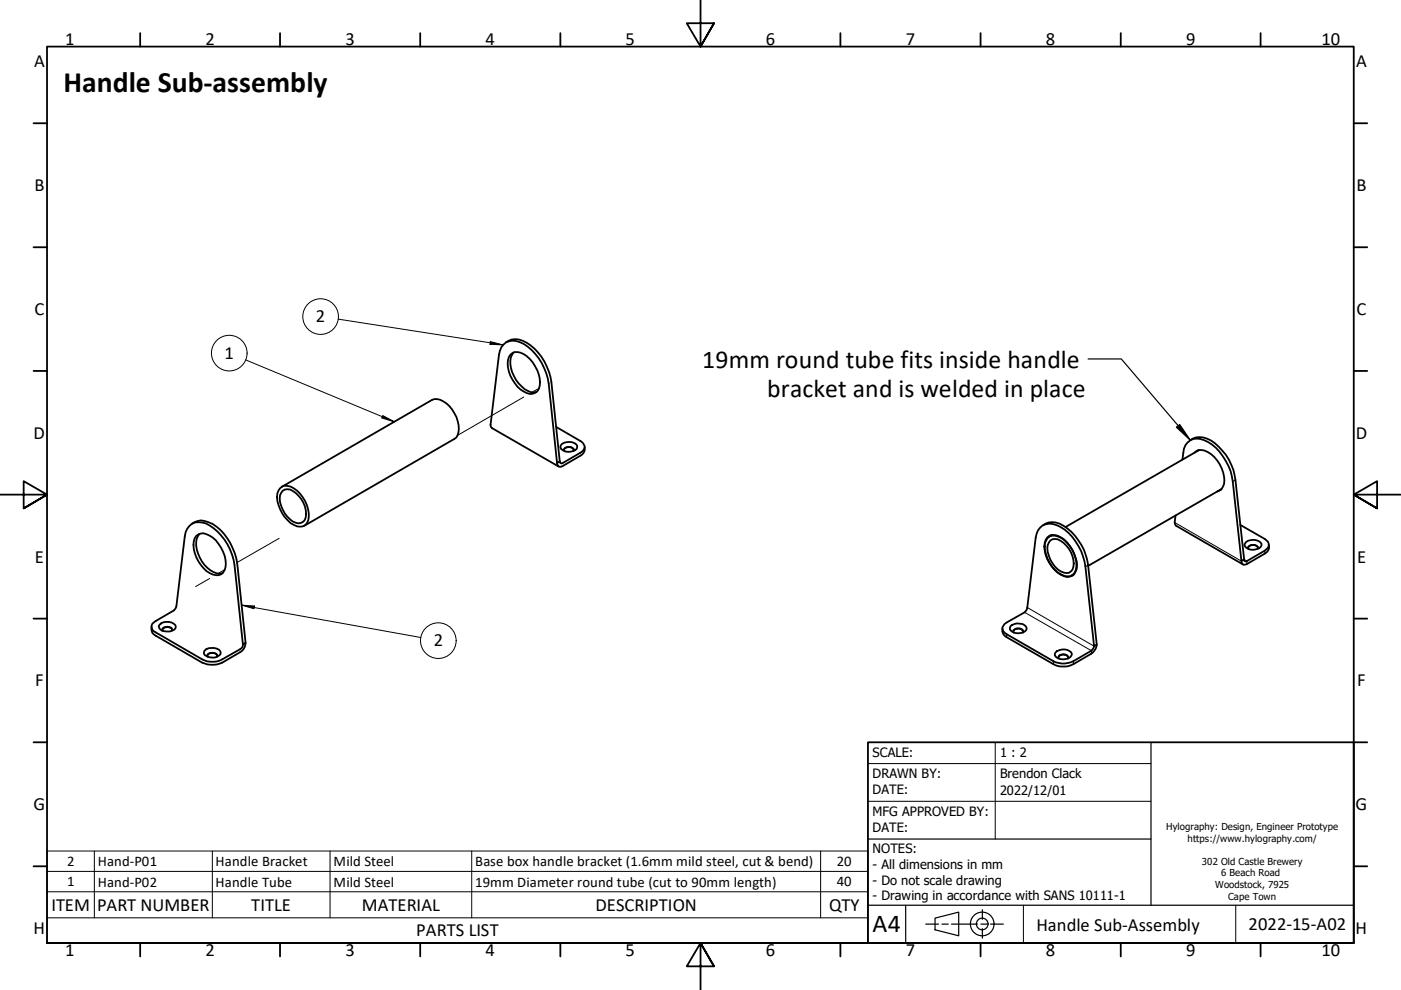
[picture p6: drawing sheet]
<svg xmlns="http://www.w3.org/2000/svg" width="297mm" height="210mm" viewBox="0 0 297 210" stroke-linecap="round" stroke-linejoin="round" font-family="sans-serif">
<!-- layer: Visible (Hylo) -->
<g fill="none" stroke="#000" stroke-width=".38">
<path d="M107.3 72.6a3.8 3.8 0 0 1 4.4 .1 11.7 11.7 0 0 1 5.2 8.3l1.8 16.8M108.2 75.2a2.49 2.49 0 0 1 3.5 .3 6.9 6.9 0 0 1 2.5 7 2.05 2.05 0 0 1-3.1 .5 6.8 6.8 0 0 1-3.2-7.3zM108.9 74.7a4.1 4.1 0 0 0-.3 4.2 7 7 0 0 0 4 4.3l1.1-.1M117.9 90.5l5.2 3a1.3 1.3 0 0 1 .9 1.2 1.3 1.3 0 0 1-.9 1.3l-3.8 2.2h-.4l-.2-.4M118.7 97.8l-.6 .4-1.8-16.9a11.4 11.4 0 0 0-6.1-8.7 3 3 0 0 0-4.4 2.6l-1.8 14.8 .1 .6 14.3 8.3M119.1 94.1a2.44 2.44 0 0 1 3.3 .4 .95 .95 0 0 1-1 1.2 1.95 1.95 0 0 1-2.6-.9zM119.6 95.4a1.18 1.18 0 0 1 2.1 0M119.7 95.7l-.1-.3a1.18 1.18 0 0 1 2.1 0l-.2 .3M124 94.8a1.62 1.62 0 0 1-.9 1.8l-3.8 2.2a.71 .71 0 0 1-.8 .1 .71 .71 0 0 1-.4-.7M250.7 97.4l.2-1.4a2.98 2.98 0 0 1 4.4-2.7 11.4 11.4 0 0 1 6.1 8.8l1.8 16.9 .6-.4M252.3 93.3a4.1 4.1 0 0 1 5.3 .7 11.7 11.7 0 0 1 4.3 7.8l1.9 16.8M253.2 96a2.06 2.06 0 0 1 2.9-.1 7.2 7.2 0 0 1 3.4 6.7 1.94 1.94 0 0 1-1.5 1.6"/>
<path d="M254 95.5l-.2 .2M254.3 95.4l-28.4 16.3M40.7 111a3.3 3.3 0 0 1 3.5-.3 10.8 10.8 0 0 1 5.9 7.7l2 17.9-.6 .3-1.8-16.8a11.6 11.6 0 0 0-6.1-8.8 3.1 3.1 0 0 0-4.4 2.7l-1.9 15-.5 .7-3.8 2.3a1.26 1.26 0 0 0-.9 1.2 1.26 1.26 0 0 0 .9 1.2l9.9 5.7a4.6 4.6 0 0 0 4.2 0l3.8-2.2a1.09 1.09 0 0 0 .6-1M41.6 113.6a2.17 2.17 0 0 1 2.8 0 7.3 7.3 0 0 1 3.4 6.6 2 2 0 0 1-1.3 1.7 2 2 0 0 1-2.1-.4 7 7 0 0 1-3.1-7.4zM42.3 113.2a4 4 0 0 0-.3 4.1 6 6 0 0 0 4.6 4.3h.6M59.4 103.5a1.77 1.77 0 0 1 2.2-.3 6.9 6.9 0 0 1 3.7 7.1 1.89 1.89 0 0 1-3 1 7.2 7.2 0 0 1-3.5-6.7zM59.8 103.2l31.8-18.4a3.3 3.3 0 0 1 3.6 1.3 6.6 6.6 0 0 1 1.8 6.1l-.2 .5-.5 .4-31.8 18.4M59.9 104a2.1 2.1 0 0 1 2.8 .6 5.3 5.3 0 0 1 1.9 5.6 1.91 1.91 0 0 1-3.1-.1 6.2 6.2 0 0 1-2.1-5.1zM221.1 111.4a3.6 3.6 0 0 1 4.4 .1 12.1 12.1 0 0 1 5.2 8.3l1.8 16.9-.5 .3-1.9-16.9a11.4 11.4 0 0 0-6.1-8.7 3 3 0 0 0-4.4 2.6l-1.9 15.1-.5 .7-3.8 2.2a1.3 1.3 0 0 0-.9 1.2 1.3 1.3 0 0 0 .9 1.3l10.4 5.9a4.8 4.8 0 0 0 3.8-.2l3.8-2.2 .6-1M222 114a2.06 2.06 0 0 1 2.9-.1 7.4 7.4 0 0 1 3.4 6.7 1.91 1.91 0 0 1-2.7 1.5 7.1 7.1 0 0 1-4.1-6.9zM222.1 114.1a2.16 2.16 0 0 1 2.9 0 6.9 6.9 0 0 1 3.1 6.8 1.89 1.89 0 0 1-3.1 .9 7.2 7.2 0 0 1-3.4-6.6zM222.7 114.6a2.1 2.1 0 0 1 2.8 .5 5.4 5.4 0 0 1 1.9 5.6 1.4 1.4 0 0 1-1.9 .7 5.8 5.8 0 0 1-3.4-5.8z"/>
<path d="M222.8 113.5l-.3 .2M223 113.4l-.5 .4M249.2 109.3l-.2 1.5 .4 .7 14.1 8.2M258.8 103.9h-.2M259 103.7l-28.3 16.3M263 111.3l5.2 3a1.33 1.33 0 0 1 .8 1.2 1.33 1.33 0 0 1-.8 1.2l-3.8 2.3h-.5l-.1-.4M264.2 114.9a2.44 2.44 0 0 1 3.3 .4 1.06 1.06 0 0 1-1.1 1.1 1.95 1.95 0 0 1-2.6-.9zM264.6 116.1a1.25 1.25 0 0 1 2.1 0M264.7 116.4l-.1-.2a1.18 1.18 0 0 1 2.1 0l-.1 .2M269 115.5a1.62 1.62 0 0 1-.8 1.9l-4.2 2.3a.62 .62 0 0 1-.8-.7M32.1 132.9a1.66 1.66 0 0 0 .9 1.9l9.9 5.7a5.2 5.2 0 0 0 4.2 0l3.8-2.2a2.33 2.33 0 0 0 1.2-2M33.8 132.4a2.28 2.28 0 0 1 3.5 .4 1.21 1.21 0 0 1-1.3 1.1 2.28 2.28 0 0 1-2.3-.8v-.3z"/>
<path d="M34.4 133.5a1.25 1.25 0 0 1 2.1 0M34.5 133.8l-.1-.3a1.18 1.18 0 0 1 2.1 0l-.1 .3M43.4 138a2.53 2.53 0 0 1 3.3 0l.1 .3a1.46 1.46 0 0 1-1.8 1.1 1.98 1.98 0 0 1-1.8-.8zM43.9 139a1.29 1.29 0 0 1 2.1-.2v.2M44.1 139.3l-.2-.3a1.18 1.18 0 0 1 2.1 0v.3M212.5 133.3a1.62 1.62 0 0 0 .9 1.8l9.9 5.7a4.6 4.6 0 0 0 4.3 0l4.1-2.5a2.58 2.58 0 0 0 .8-1.6M214.2 132.8a2.45 2.45 0 0 1 3.4 .1l.1 .3a1.95 1.95 0 0 1-2.9 .8 .8 .8 0 0 1-.6-1.2zM214.8 133.8a1.25 1.25 0 0 1 2.1 0M214.9 134.1l-.1-.2a1.18 1.18 0 0 1 2.1 0v.2M223.8 138.3a2.53 2.53 0 0 1 3.3 0 1.07 1.07 0 0 1-1.2 1.4 2.17 2.17 0 0 1-2.3-.7zM224.4 139.4a1.25 1.25 0 0 1 2.1 0M224.5 139.6l-.1-.2a1.13 1.13 0 0 1 1.1-.7 1.13 1.13 0 0 1 1 .7l-.1 .2"/>
<path d="M227.6 121.9l-.3 .1M227.8 121.7l-.5 .3"/>
</g>
<!-- layer: Visible Narrow (Hylo) -->
<path d="M230.7 119.8l-.6 .3M249 110.8l14.2 8.2M261.9 101.8l-.5 .3M263.8 118.6l.6 .4v.6M268.2 116.7v.7M213.4 134.5v.6M217.2 129.8l14.2 8.2v.6M217.8 128.8l14.2 8.2M223.3 140.2v.6M227.6 140.2v.6" fill="none" stroke="#000" stroke-width=".21"/>
<!-- layer: Tweak Trail (Hylo) -->
<path d="M111.1 84.2l-14.1 8.1M114.3 82.3l-1.5 .9M59.2 114.1l-9 5.2M44.4 122.7l-2.9 1.7M47.7 120.7l-1.5 .9" fill="none" stroke="#000" stroke-width=".21"/>
<!-- layer: Symbol (Hylo) -->
<g fill="none" stroke="#000" stroke-width=".21">
<path d="M52.1 76.3l31.5 13.1M71.7 67.7l34.9 5.4M103.9 72.4l2.7 .7-2.7-.1zM81.2 88.1l2.4 1.3-2.6-.8zM51.2 128.3l2.8 .2-.2 .6zM51.2 128.3l38 6.9M10 189.1h174v-8.7h-174v14.2M10 194.6v5.3h174v-5.3M10 184.8h174M20 180.4v14.2M45 180.4v14.2M70 180.4v14.2"/>
<path d="M100 180.4v14.2M174 180.4v14.2M184 189.1v5.5h-174"/>
<circle cx="48.6" cy="74.9" r="3.8"/>
<circle cx="68" cy="67.1" r="3.8"/>
<circle cx="92.9" cy="135.8" r="3.8"/>
</g>
<!-- layer: Border (Hylo) -->
<g fill="none" stroke="#000" stroke-width=".38">
<path d="M148.5 -.1v10l-2.9-5h5.8l-2.9 5 2.9-5M29.7 7v2.9M59.4 7v2.9M89.1 7v2.9M118.8 7v2.9M178.2 7v2.9M207.9 7v2.9M237.6 7v2.9M267.3 7v2.9M7.1 26.1h2.9M287 26.1h2.9M7.1 52.4h2.9"/>
<path d="M287 52.4h2.9M7.1 78.6h2.9M287 78.6h2.9M0 104.9h10l-5-2.9v5.8l5-2.9-5 2.9M297 104.9h-10l5-2.9v5.8l-5-2.9 5 2.9M7.1 131.2h2.9M287 131.2h2.9M7.1 157.4h2.9M287 157.4h2.9M7.1 183.7h2.9M10 199.9v-190h277v190h-277h277M29.7 199.9v2.9"/>
<path d="M59.4 199.9v2.9M89.1 199.9v2.9M118.8 199.9v2.9M178.2 199.9v2.9M207.9 199.9v2.9M237.6 199.9v2.9M267.3 199.9v2.9M287 183.7h2.9M151.4 204.9l-2.9-5 2.9 5h-5.8l2.9-5v10"/>
</g>
<!-- layer: Title (Hylo) -->
<g fill="none" stroke="#000" stroke-width=".25">
<path d="M244 157.4v34.5M184 177.9h60M184 191.9h103M192 191.9v8M196.3 195.9h2.7M198.2 194.7l5.1-1.3v5l-5.1-1.3zM199.7 195.9h1.3M201.7 195.9h5.6M208 195.9h1.3M208.3 192.9v2M208.3 196.9v2M210 195.9h2.7"/>
<circle cx="208.2" cy="195.9" r="2.51"/>
<circle cx="208.2" cy="195.9" r="1.24"/>
</g>
<path d="M211 157.4v20.5M184 169.9h60M184 161.9h60M217 191.9v8M262 191.9v8" fill="none" stroke="#000" stroke-width=".21"/>
<path d="M184 157.4h103v42.5h-103z" fill="none" stroke="#000" stroke-width=".38"/>
<!-- layer: Symbol (Hylo) -->
<path d="M230.7 76.1h7l14.6 17.2M249.4 90.6l.7-.6 2.2 3.3z" fill="none" stroke="#000" stroke-width=".25"/>
<g fill="#000">
<path d="M103.9 72.4l2.7 .7-2.7-.1z" fill-rule="evenodd"/>
<path d="M81.2 88.1l2.4 1.3-2.6-.8z" fill-rule="evenodd"/>
<path d="M249.4 90.6l.7-.6 2.2 3.3z" fill-rule="evenodd"/>
<path d="M51.2 128.3l2.8 .2-.2 .6z" fill-rule="evenodd"/>
</g>
<text font-size="6.3" x="13.5" y="19.5">Handle Sub-assembly</text>
<g font-size="5.5">
<text x="148.9" y="77.9">19mm round tube fits inside handle</text>
<text x="162.7" y="84.2">bracket and is welded in place</text>
<text x="185" y="197.6">A4</text>
</g>
<g font-size="3.9">
<text x="13.8" y="9.5">1</text>
<text x="43.6" y="9.5">2</text>
<text x="73.3" y="9.5">3</text>
<text x="102.9" y="9.5">4</text>
<text x="132.7" y="9.5">5</text>
<text x="162.4" y="9.5">6</text>
<text x="192" y="9.5">7</text>
<text x="221.7" y="9.5">8</text>
<text x="251.5" y="9.5">9</text>
<text x="280.2" y="9.5">10</text>
<text x="7.2" y="14.3">A</text>
<text x="287.5" y="14.3">A</text>
<text x="7.3" y="40.5">B</text>
<text x="287.6" y="40.5">B</text>
<text x="7.3" y="66.8">C</text>
<text x="67" y="68.4">2</text>
<text x="287.6" y="66.8">C</text>
<text x="47.6" y="76.1">1</text>
<text x="7.1" y="93">D</text>
<text x="287.5" y="93">D</text>
<text x="7.4" y="119.3">E</text>
<text x="287.7" y="119.3">E</text>
<text x="91.9" y="137.1">2</text>
<text x="7.4" y="145.5">F</text>
<text x="287.7" y="145.5">F</text>
<text x="7.1" y="171.8">G</text>
<text x="287.4" y="171.8">G</text>
<text x="10.9" y="193.1">ITEM</text>
<text x="20.6" y="193.1">PART NUMBER</text>
<text x="53.3" y="193.1">TITLE</text>
<text x="76.7" y="193.1">MATERIAL</text>
<text x="126.2" y="193.1">DESCRIPTION</text>
<text x="175.8" y="193.1">QTY</text>
<text x="219.8" y="197.3">Handle Sub-Assembly</text>
<text x="264.7" y="197.2">2022-15-A02</text>
<text x="7.1" y="198">H</text>
<text x="13.8" y="202.8">1</text>
<text x="43.6" y="202.8">2</text>
<text x="73.3" y="202.8">3</text>
<text x="88.3" y="198.5">PARTS LIST</text>
<text x="102.9" y="202.8">4</text>
<text x="132.7" y="202.8">5</text>
<text x="162.4" y="202.8">6</text>
<text x="192" y="202.8">7</text>
<text x="221.7" y="202.8">8</text>
<text x="251.5" y="202.8">9</text>
<text x="280.2" y="202.8">10</text>
<text x="287.4" y="198">H</text>
</g>
<g font-size="3.1">
<text x="14.2" y="183.6">2</text>
<text x="20.8" y="183.7">Hand-P01</text>
<text x="45.7" y="183.7">Handle Bracket</text>
<text x="70.7" y="183.7">Mild Steel</text>
<text x="100.8" y="183.7">Base box handle bracket (1.6mm mild steel, cut &amp; bend)</text>
<text x="177.4" y="183.6">20</text>
<text x="14.2" y="187.9">1</text>
<text x="20.8" y="188">Hand-P02</text>
<text x="45.7" y="188">Handle Tube</text>
<text x="70.7" y="188">Mild Steel</text>
<text x="100.8" y="188">19mm Diameter round tube (cut to 90mm length)</text>
<text x="177.4" y="187.9">40</text>
</g>
<g font-size="2.7">
<text x="185" y="160.4">SCALE:</text>
<text x="212" y="160.4">1 : 2</text>
<text x="185" y="164.9">DRAWN BY:</text>
<text x="212" y="165">Brendon Clack</text>
<text x="185" y="168.4">DATE:</text>
<text x="185" y="172.9">MFG APPROVED BY:</text>
<text x="212" y="168.5">2022/12/01</text>
<text x="185" y="176.4">DATE:</text>
<text x="185" y="180.9">NOTES:</text>
<text x="185" y="184.2">- All dimensions in mm</text>
<text x="185" y="187.6">- Do not scale drawing</text>
<text x="185" y="190.9">- Drawing in accordance with SANS 10111-1</text>
</g>
<g font-size="2">
<text x="247.3" y="176">Hylography: Design, Engineer Prototype</text>
<text x="251.8" y="178.5">https://www.hylography.com/</text>
<text x="254.8" y="183.4">302 Old Castle Brewery</text>
<text x="258.9" y="185.8">6 Beach Road</text>
<text x="257.6" y="188.3">Woodstock, 7925</text>
<text x="260.4" y="190.8">Cape Town</text>
</g>
</svg>
